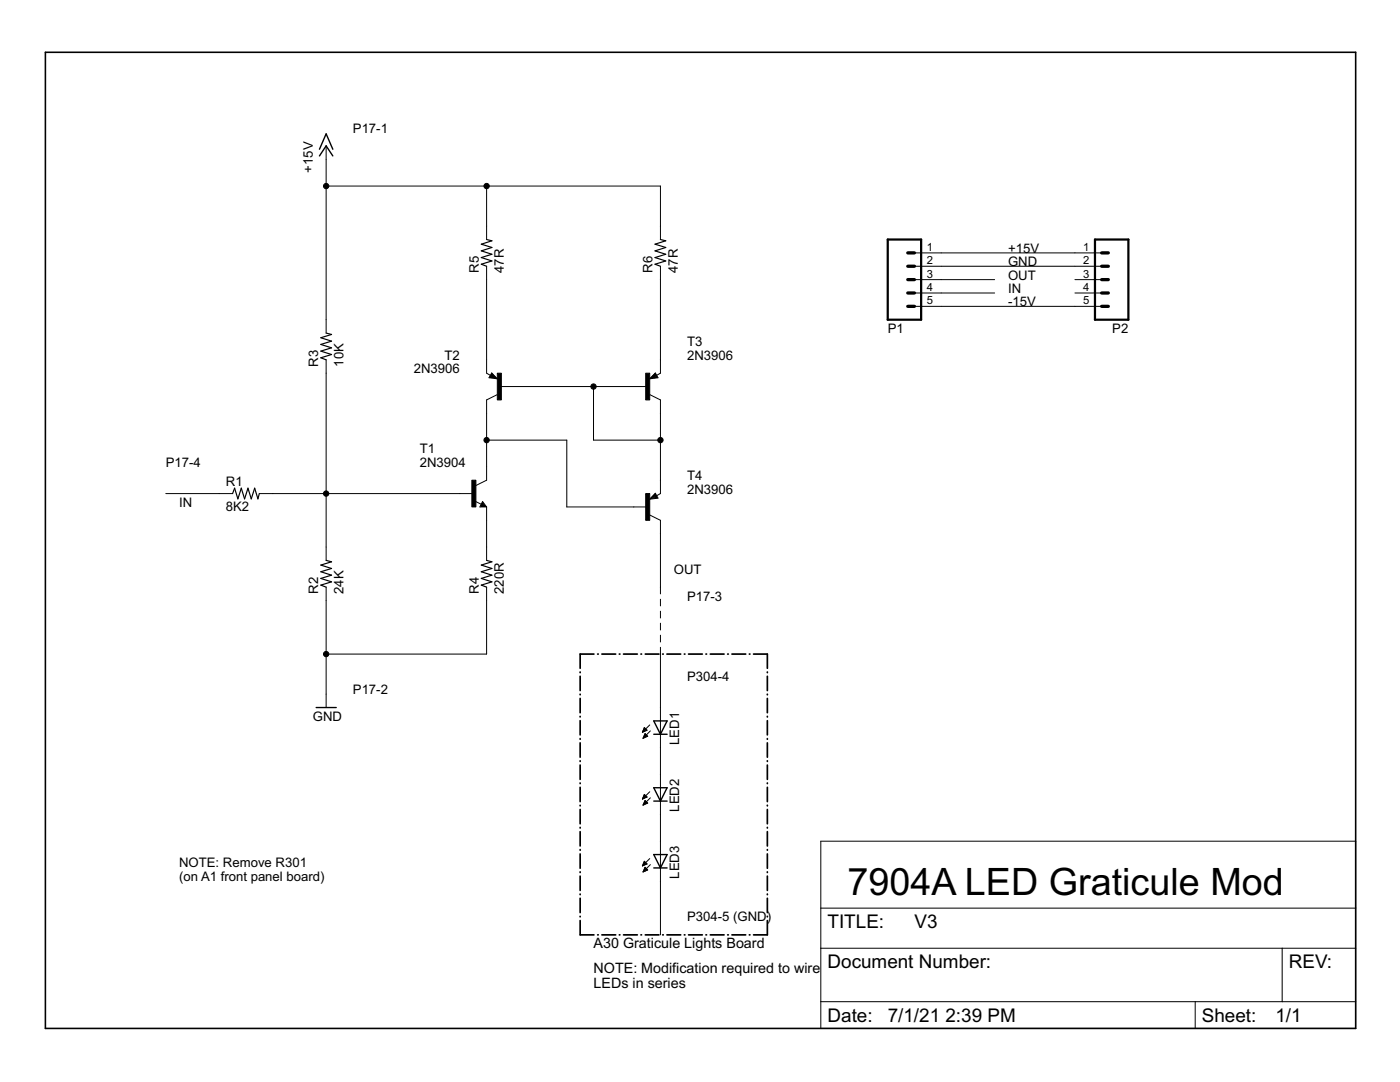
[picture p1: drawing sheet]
<svg xmlns="http://www.w3.org/2000/svg" width="279mm" height="216mm" viewBox="0 0 279 216" stroke-linecap="round" stroke-linejoin="round" font-family="sans-serif">
<g fill="none" stroke="#000" stroke-width=".34">
<path d="M115.8 134.1v.1M115.8 134.9v2.9M115.8 138.5v.1M115.8 139.4v2.8M118.5 130.5h-2.7v2.8M119.3 130.5h.1M120.1 130.5h2.8M123.6 130.5h.1M124.4 130.5h2.8M127.9 130.5h.1M128.8 130.5h2.7M132.2 130.5h.2"/>
<path d="M133.1 130.5h2.7M136.6 130.5h.1M137.4 130.5h2.8M140.9 130.5h.1M141.8 130.5h2.7M145.2 130.5h.2M146.1 130.5h2.7M149.5 130.5h.2M150.4 130.5h2.7v2.8M153.1 134.1v.1M153.1 134.9v2.9M153.1 138.5v.1"/>
<path d="M153.1 139.4v2.8M115.8 142.9v.2M115.8 143.8v2.8M115.8 147.4v.1M115.8 148.2v2.9M115.8 151.8v.1M115.8 152.7v2.8M115.8 156.2v.2M115.8 157.1v2.9M153.1 142.9v.2M153.1 143.8v2.8M153.1 147.4v.1"/>
<path d="M153.1 148.2v2.9M153.1 151.8v.1M153.1 152.7v2.8M153.1 156.2v.2M153.1 157.1v2.9M115.8 160.7v.1M115.8 161.5v2.9M115.8 165.1v.1M115.8 165.9v2.9M115.8 169.5v.2M115.8 170.4v2.8M115.8 174v.1"/>
<path d="M115.8 174.8v2.9M115.8 178.4v.1M115.8 179.2v2.9M153.1 160.7v.1M153.1 161.5v2.9M153.1 165.1v.1M153.1 165.9v2.9M153.1 169.5v.2M153.1 170.4v2.8M153.1 174v.1M153.1 174.8v2.9M153.1 178.4v.1"/>
<path d="M153.1 179.2v2.9M115.8 182.8v.1M115.8 183.7v2.8h2.7M119.3 186.5h.1M120.1 186.5h2.8M123.6 186.5h.1M124.4 186.5h2.8M127.9 186.5h.1M128.8 186.5h2.7M132.2 186.5h.2M133.1 186.5h2.7M136.6 186.5h.1"/>
<path d="M137.4 186.5h2.8M140.9 186.5h.1M141.8 186.5h2.7M145.2 186.5h.2M146.1 186.5h2.7M149.5 186.5h.2M153.1 183.7v2.8h-2.7M153.1 182.8v.1"/>
</g>
<path d="M9.1 10.4h261.5v194.8h-261.5z" fill="none" stroke="#000" stroke-width=".32"/>
<g fill="none" stroke="#000" stroke-width=".2">
<path d="M65.1 29.1v37.4M65.1 37.1h66.7v10.7M97.1 37.1v10.7M97.1 53.1v21.4l.8 .4M131.8 53.1v21.4l-.8 .4M182.5 50.5h37.4M182.5 53.1h37.4M182.5 55.8h16M182.5 58.5h16M214.5 55.8h5.4M214.5 58.5h5.4M65.1 71.8v40"/>
<path d="M98.1 74.4l1.1 1.2-1.6-.2zM99.3 78.7l-2.2 1.1v16l-2.1 1.1M99.8 77.1h29.3M118.4 77.1v10.7h13.4M129.7 78.7l2.1 1.1v18.7l-.8 .4M130.8 74.4l.5 1-1.6 .2zM182.5 61.1h37.4M33.1 98.5h13.3M51.8 98.5h42.6M94.8 100l1.3 .6M97.1 87.8h16v13.4h16M130.8 98.4l.5 1-1.6 .2z"/>
<path d="M65.1 117.2v24M96.3 100.1l.8 1.1h-1.3zM97.1 101.2v10.6M97.1 117.2v13.3h-32M129.7 102.8l2.1 1v14.7M131.8 119.6v1.3M131.8 122v1.3M131.8 124.4v1.3M131.8 126.7v1.4M131.8 129.2v57.3M128.2 146h.2M128.2 159.4h.1"/>
<path d="M128.3 145.9h.4M128.3 159.3h.3M128.3 145.8h.6M128.3 159.1h.6M128.4 147.2h.2M128.4 145.7h.7M128.4 159h.7M128.4 145.5h.5M128.4 147.1h.5M128.4 158.9h.6M128.5 146.9h.7M128.5 145.4h.3"/>
<path d="M128.5 158.7h.3M128.5 145.3h.2M128.5 146.8h.7M128.5 158.6h.2M128.6 145.2l.5 .5-.9 .4zM128.6 158.5l.5 .5-.9 .4zM128.6 146.7h.4M128.7 146.6h.2M128.7 159.9h.2M128.7 146.4h.1M128.7 159.8h.1M128.7 146.4l.6 .5-1 .4z"/>
<path d="M128.7 159.7l.6 .6-1 .4zM129.7 144.7l-1.5 1.4M129.7 158l-1.5 1.4M129.8 145.8l-1.5 1.5M129.8 159.2l-1.5 1.5M128.2 172.7h.1M128.3 172.6h.3M128.3 172.5h.6M128.4 160.5h.2M128.4 172.4h.7M128.4 173.9h.2M128.4 173.8h.5"/>
<path d="M128.4 160.4h.5M128.4 172.2h.6M128.5 160.3h.7M128.5 173.6h.7M128.5 172.1h.3M128.5 160.2h.7M128.5 172h.2M128.5 173.5h.7M128.6 160h.5M128.6 171.9l.5 .5-.9 .4zM128.6 173.4h.5M128.7 173.2h.2"/>
<path d="M128.7 173.1h.1M128.7 173.1l.6 .5-1 .4zM129.7 171.3l-1.5 1.5M129.8 172.5l-1.5 1.5M163.8 167.9h106.8v37.3h-106.8zM163.8 189.2h106.8M163.8 199.9h106.8M163.8 181.2h106.8M238.5 199.9v5.3M255.9 189.2v10.7"/>
</g>
<path d="M97.1 47.8l1.1 .2-2.1 .7 2.1 .7-2.1 .7 2.1 .6-2.1 .7 2.1 .7-2.1 .6 1 .4M131.8 47.8l1.1 .2-2.2 .7 2.2 .7-2.2 .7 2.2 .6-2.2 .7 2.2 .7-2.2 .6 1.1 .4M65.1 66.5l1.1 .2-2.2 .7 2.2 .7-2.2 .6 2.2 .7-2.2 .7 2.2 .6-2.2 .7 1.1 .4M46.4 98.5l.4-1.1 .7 2.1 .7-2.1 .6 2.1 .7-2.1 .6 2.1 .7-2.1 .7 2.1 .3-1M65.1 111.8l1.1 .3-2.2 .7 2.2 .6-2.2 .7 2.2 .7-2.2 .6 2.2 .7-2.2 .7 1.1 .4M97.1 111.8l1.1 .3-2.1 .7 2.1 .6-2.1 .7 2.1 .7-2.1 .6 2.1 .7-2.1 .7 1 .4" fill="none" stroke="#000" stroke-width=".23"/>
<g fill="none" stroke="#000" stroke-width=".28">
<path d="M63.8 31.1l1.3-2 1.3 2M63.8 29.8l1.3-3.1 1.3 3.1M98.2 75.1h.4l-.4-.2-.3 .4 1.1 .1-.8-.8-.4 .7M130.7 75.1h-.4l.4-.2 .3 .4-1.1 .1 .8-.8 .4 .7M130.7 99.1h-.4l.4-.2 .3 .4-1.1 .1 .8-.8 .4 .7M96.3 100.6l.1 .3h-.3l.2-.5 .5 .6h-.7M63.1 141.2h4M130.5 143.8h2.6l-1.3 2.7zM130.5 146.5h2.6M130.5 157.2h2.6l-1.3 2.7zM130.5 159.9h2.6M130.5 170.5h2.6l-1.3 2.7z"/>
<path d="M130.5 173.2h2.6"/>
</g>
<path d="M99.3 74.5h.8v5.3h-.8zM128.9 74.5h.8v5.3h-.8zM94.2 95.8h.8v5.4h-.8zM128.9 98.5h.8v5.3h-.8z" fill="#000" stroke="#000" stroke-width=".2"/>
<path d="M177.2 47.8h6.6v16h-6.6zM218.5 47.8h6.7v16h-6.7z" fill="none" stroke="#000" stroke-width=".44"/>
<path d="M181.2 55.8h1.3M181.2 53.1h1.3M181.2 50.5h1.3M181.2 58.5h1.3M219.9 55.8h1.3M219.9 53.1h1.3M219.9 50.5h1.3M219.9 58.5h1.3M181.2 61.1h1.3M219.9 61.1h1.3" fill="none" stroke="#000" stroke-width=".66"/>
<g fill="#000" stroke="#000" stroke-width=".2">
<circle cx="65.1" cy="37.1" r=".53"/>
<circle cx="97.1" cy="37.1" r=".53"/>
<circle cx="118.4" cy="77.1" r=".53"/>
<circle cx="65.1" cy="98.5" r=".53"/>
<circle cx="97.1" cy="87.8" r=".53"/>
<circle cx="131.8" cy="87.8" r=".53"/>
<circle cx="65.1" cy="130.5" r=".53"/>
</g>
<text font-size="7.5" x="169.2" y="178.5">7904A LED Graticule Mod</text>
<g font-size="3.8">
<text x="165.2" y="185.2">TITLE:</text>
<text x="182.5" y="185.2">V3</text>
<text x="165.2" y="193.2">Document Number:</text>
<text x="257.2" y="193.2">REV:</text>
<text x="165.2" y="203.9">Date:</text>
<text x="177.2" y="203.9">7/1/21</text>
<text x="188.7" y="203.9">2:39 PM</text>
<text x="239.9" y="203.9">Sheet:</text>
<text x="254.5" y="203.9">1/1</text>
</g>
<g font-size="2.9">
<text x="118.5" y="189.2">A30 Graticule Lights Board</text>
<text x="118.5" y="194.2">NOTE: Modification required to wire</text>
<text x="118.5" y="197.2">LEDs in series</text>
</g>
<g font-size="2.6">
<text x="70.4" y="26.4">P17-1</text>
<text x="62.4" y="34.5" transform="rotate(-90 62.4 34.5)">+15V</text>
<text x="201.2" y="53.1">GND</text>
<text x="201.2" y="50.5">+15V</text>
<text x="95.5" y="54.5" transform="rotate(-90 95.5 54.5)">R5</text>
<text x="100.6" y="54.5" transform="rotate(-90 100.6 54.5)">47R</text>
<text x="130.2" y="54.5" transform="rotate(-90 130.2 54.5)">R6</text>
<text x="135.3" y="54.5" transform="rotate(-90 135.3 54.5)">47R</text>
<text x="201.2" y="55.8">OUT</text>
<text x="201.2" y="58.5">IN</text>
<text x="201.2" y="61.1">-15V</text>
<text x="88.7" y="71.8">T2</text>
<text x="137.1" y="71.8">2N3906</text>
<text x="137.1" y="69.1">T3</text>
<text x="177.2" y="66.5">P1</text>
<text x="222" y="66.5">P2</text>
<text x="63.5" y="73.1" transform="rotate(-90 63.5 73.1)">R3</text>
<text x="68.6" y="73.1" transform="rotate(-90 68.6 73.1)">10K</text>
<text x="82.6" y="74.5">2N3906</text>
<text x="33.1" y="93.1">P17-4</text>
<text x="83.8" y="93.1">2N3904</text>
<text x="83.8" y="90.5">T1</text>
<text x="137.1" y="95.8">T4</text>
<text x="35.7" y="101.2">IN</text>
<text x="45.1" y="102">8K2</text>
<text x="45.1" y="96.9">R1</text>
<text x="137.1" y="98.5">2N3906</text>
<text x="63.5" y="118.5" transform="rotate(-90 63.5 118.5)">R2</text>
<text x="68.6" y="118.5" transform="rotate(-90 68.6 118.5)">24K</text>
<text x="95.5" y="118.5" transform="rotate(-90 95.5 118.5)">R4</text>
<text x="100.6" y="118.5" transform="rotate(-90 100.6 118.5)">220R</text>
<text x="134.5" y="114.5">OUT</text>
<text x="137.1" y="119.8">P17-3</text>
<text x="137.1" y="135.8">P304-4</text>
<text x="62.4" y="143.8">GND</text>
<text x="70.4" y="138.5">P17-2</text>
<text x="135.5" y="148.6" transform="rotate(-90 135.5 148.6)">LED1</text>
<text x="135.5" y="162" transform="rotate(-90 135.5 162)">LED2</text>
<text x="35.7" y="173.1">NOTE: Remove R301</text>
<text x="35.7" y="175.9">(on A1 front panel board)</text>
<text x="135.5" y="175.3" transform="rotate(-90 135.5 175.3)">LED3</text>
<text x="137.1" y="183.9">P304-5 (GND)</text>
</g>
<g font-size="2.2">
<text x="185" y="50.1">1</text>
<text x="185" y="52.8">2</text>
<text x="216.1" y="50.1">1</text>
<text x="216.1" y="52.8">2</text>
<text x="185" y="55.4">3</text>
<text x="185" y="58.1">4</text>
<text x="216.1" y="55.4">3</text>
<text x="216.1" y="58.1">4</text>
<text x="185" y="60.8">5</text>
<text x="216.1" y="60.8">5</text>
</g>
</svg>
